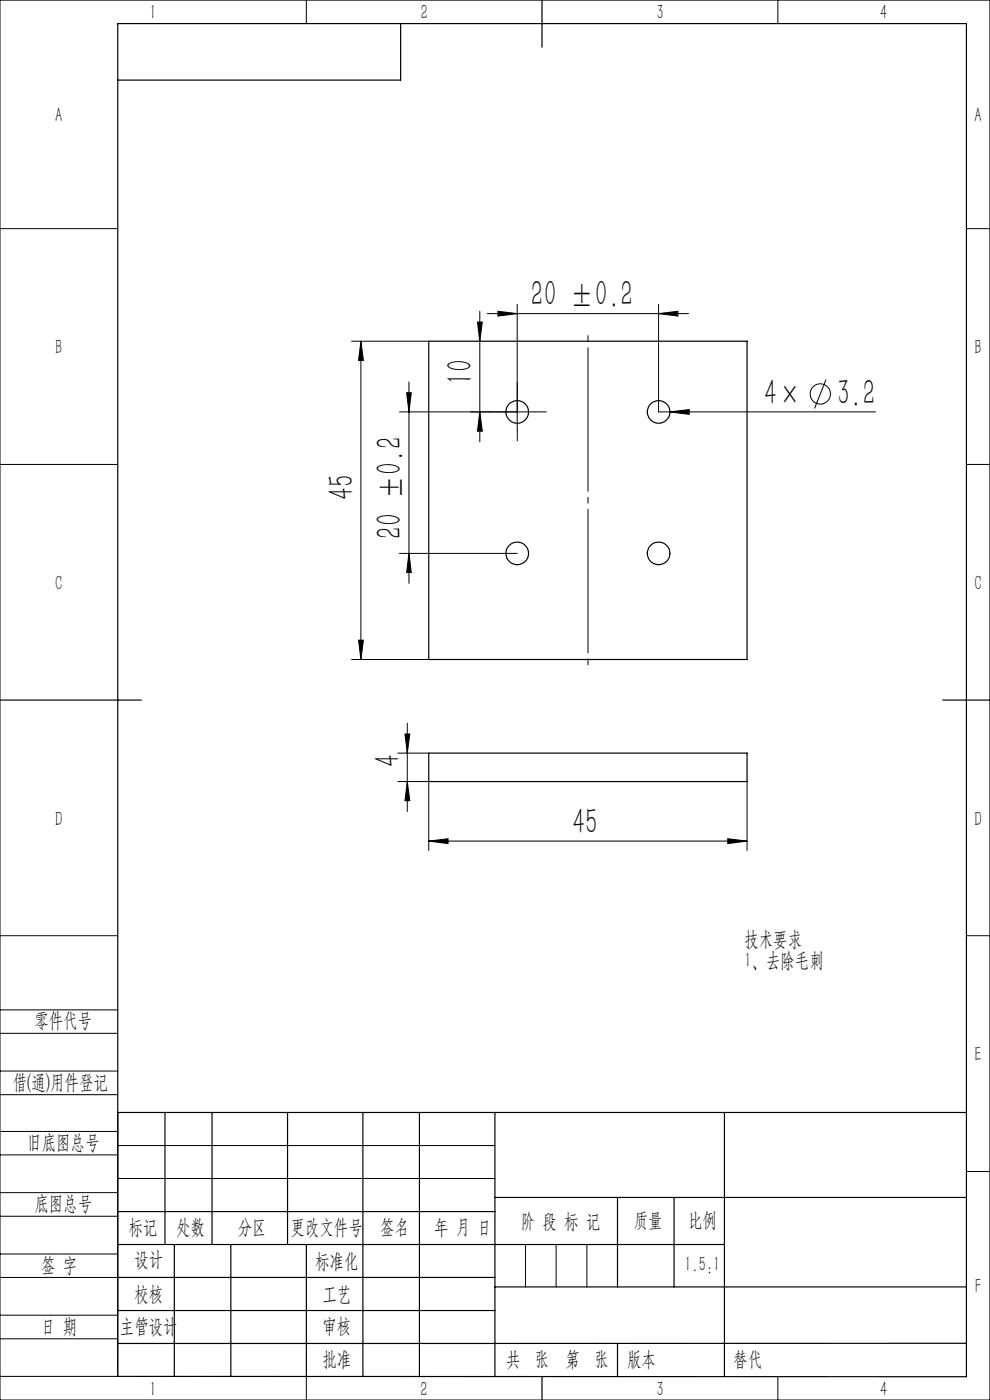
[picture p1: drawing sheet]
<svg xmlns="http://www.w3.org/2000/svg" width="210mm" height="297mm" viewBox="0 0 210 297" stroke-linecap="round" stroke-linejoin="round" font-family="sans-serif">
<g fill="none" stroke="#000" stroke-width=".21">
<path d="M0 0h210v297h-210zM65 0v5M165 0v5M0 48.5h25M205 48.5h5M74.6 72.4h16.3M76.6 72.4v67.5M76.6 72.4l.5 4.1h-1zM101.3 68.3h1l-.5 4.1zM101.8 66v27.7M103.4 66.5h42.6M105.6 66l4.1 .5-4.1 .6z"/>
<path d="M109.7 64.6v26.6M139.7 66.5l4.1-.5v1.1zM139.7 64.6v22.8h46M0 98.5h25M86.3 83.3h.9l-.5 4.1zM86.7 81v42.8M101.8 87.4l.5 4.1h-1zM113.5 87.4h-28.8M142.1 87.4l4.1-.5v1zM175.2 80.5l-2.4 6.1M205 98.5h5M84.7 117.4h25"/>
<path d="M86.7 117.4l.5 4.1h-.9zM74.6 139.9h16.3M76.1 135.8h1l-.5 4.1zM84.4 159.8h6.5M85.9 155.7h1l-.5 4.1zM86.4 153.4v18.8M84.4 165.8h6.5v14.6M86.4 165.8l.5 4.1h-1zM90.9 178.4l4.1-.5v1.1zM90.9 178.4h67.6M154.4 177.9l4.1 .5-4.1 .6zM158.5 165.8v14.6"/>
<path d="M0 198.5h25M205 198.5h5M0 214.2h25M0 219.2h25M0 232.2h25M0 227.2h25M25 236v56h-25M0 245h25M0 240h25M0 258h25M0 253h25M25 243h80"/>
<path d="M25 250h80M205 248.5h5M0 271h25M0 266h25M0 279h25M111.5 264v9M118 264v9M124.5 264v9M0 284h25M65 292.1v4.9M153.7 292h.1M165 292v5"/>
<circle cx="174" cy="83.6" r="2.17"/>
</g>
<path d="M124.7 141.9v-71.5" fill="none" stroke="#000" stroke-width=".21" stroke-dasharray="30.5 1.3 1.3 1.3" stroke-dashoffset="-3.4"/>
<path d="M106 87.4h-2.4M109.7 83.6v-2.4M109.7 91.1v2.4M113.5 87.4h2.4" fill="none" stroke="#000" stroke-width=".21" stroke-dasharray="30.5 1.3 1.3 1.3"/>
<g fill="none" stroke="#000" stroke-width=".25">
<path d="M85 5v12h-60M115 0v10M90.9 72.4h67.6v67.5h-67.6zM0 148.5h30M90.9 159.8h67.6v6h-67.6zM200 148.5h10M25 236h180M35 236v28M45 236v28M61 236v28M77 236v56M89 236v56"/>
<path d="M105 236v56M153.7 236v56M25 257h80M105 254h100M131 254v19M143 254v19M25 264h128.7M25 271h80M25 278h80M37 264v28M49 264v28M65 264.1v28"/>
<path d="M105 273h100M25 292l180 .1v-287.1h-180v287M115 292v5M131 285v7M205 285h-180"/>
<circle cx="109.7" cy="87.4" r="2.4"/>
<circle cx="139.7" cy="87.4" r="2.4"/>
<circle cx="109.7" cy="117.4" r="2.39"/>
<circle cx="139.7" cy="117.4" r="2.39"/>
</g>
<g fill="#000">
<path d="M142.1 87.4l4.1-.5v1z"/>
<path d="M76.6 72.4l.5 4.1h-1zM76.1 135.8h1l-.5 4.1zM86.3 83.3h.9l-.5 4.1zM86.7 117.4l.5 4.1h-.9z"/>
<path d="M105.6 66l4.1 .5-4.1 .6zM139.7 66.5l4.1-.5v1.1z"/>
<path d="M101.8 87.4l.5 4.1h-1zM101.3 68.3h1l-.5 4.1zM86.4 165.8l.5 4.1h-1zM85.9 155.7h1l-.5 4.1z"/>
<path d="M154.4 177.9l4.1 .5-4.1 .6zM90.9 178.4l4.1-.5v1.1z"/>
</g>
<g font-size="7.8">
<text x="112.6" y="65">20 ±0.2</text>
<text x="100.3" y="81.7" transform="rotate(-90 100.3 81.7)">10</text>
<text x="162.1" y="85.9">4×</text>
<text x="177.6" y="85.9">3.2</text>
<text x="75" y="106.1" transform="rotate(-90 75 106.1)">45</text>
<text x="85.2" y="114.3" transform="rotate(-90 85.2 114.3)">20 ±0.2</text>
<text x="84.9" y="162.8" transform="rotate(-90 84.9 162.8)">4</text>
<text x="121.4" y="176.9">45</text>
</g>
<g font-size="4.4">
<text x="31.7" y="4.1">1</text>
<text x="89.2" y="4.1">2</text>
<text x="139.2" y="4.1">3</text>
<text x="186.7" y="4.1">4</text>
<text x="11.7" y="25.9">A</text>
<text x="206.7" y="25.9">A</text>
<text x="11.7" y="75.1">B</text>
<text x="206.7" y="75.1">B</text>
<text x="11.7" y="125.1">C</text>
<text x="206.7" y="125.1">C</text>
<text x="11.7" y="175.1">D</text>
<text x="206.7" y="175.1">D</text>
<text x="157.9" y="200.6">技术要求</text>
<text x="157.9" y="205.1">1、去除毛刺</text>
<text x="7.3" y="217.9">零件代号</text>
<text x="206.7" y="225.1">E</text>
<text x="2.7" y="231">借(通)用件登记</text>
<text x="5.8" y="243.7">旧底图总号</text>
<text x="7.3" y="256.8">底图总号</text>
<text x="27.2" y="261.8">标记</text>
<text x="37.3" y="261.8">处数</text>
<text x="50.5" y="261.8">分区</text>
<text x="61.7" y="261.8">更改文件号</text>
<text x="80.6" y="261.8">签名</text>
<text x="92.1" y="261.8">年 月 日</text>
<text x="110.5" y="260.4">阶 段 标 记</text>
<text x="134.4" y="260.4">质量</text>
<text x="145.9" y="260.4">比例</text>
<text x="8.7" y="269.8">签 字</text>
<text x="28.5" y="268.7">设计</text>
<text x="66.9" y="269">标准化</text>
<text x="145.2" y="269.7">1.5:1</text>
<text x="28.5" y="275.9">校核</text>
<text x="68.4" y="275.9">工艺</text>
<text x="206.8" y="274.4">F</text>
<text x="8.7" y="282.9">日 期</text>
<text x="25.4" y="282.9">主管设计</text>
<text x="68.4" y="282.8">审核</text>
<text x="68.4" y="289.9">批准</text>
<text x="107.3" y="289.9">共 张</text>
<text x="120" y="289.9">第 张</text>
<text x="133" y="289.9">版本</text>
<text x="155.5" y="289.9">替代</text>
<text x="31.7" y="296.1">1</text>
<text x="89.2" y="296.1">2</text>
<text x="139.2" y="296.1">3</text>
<text x="186.7" y="296.1">4</text>
</g>
</svg>
